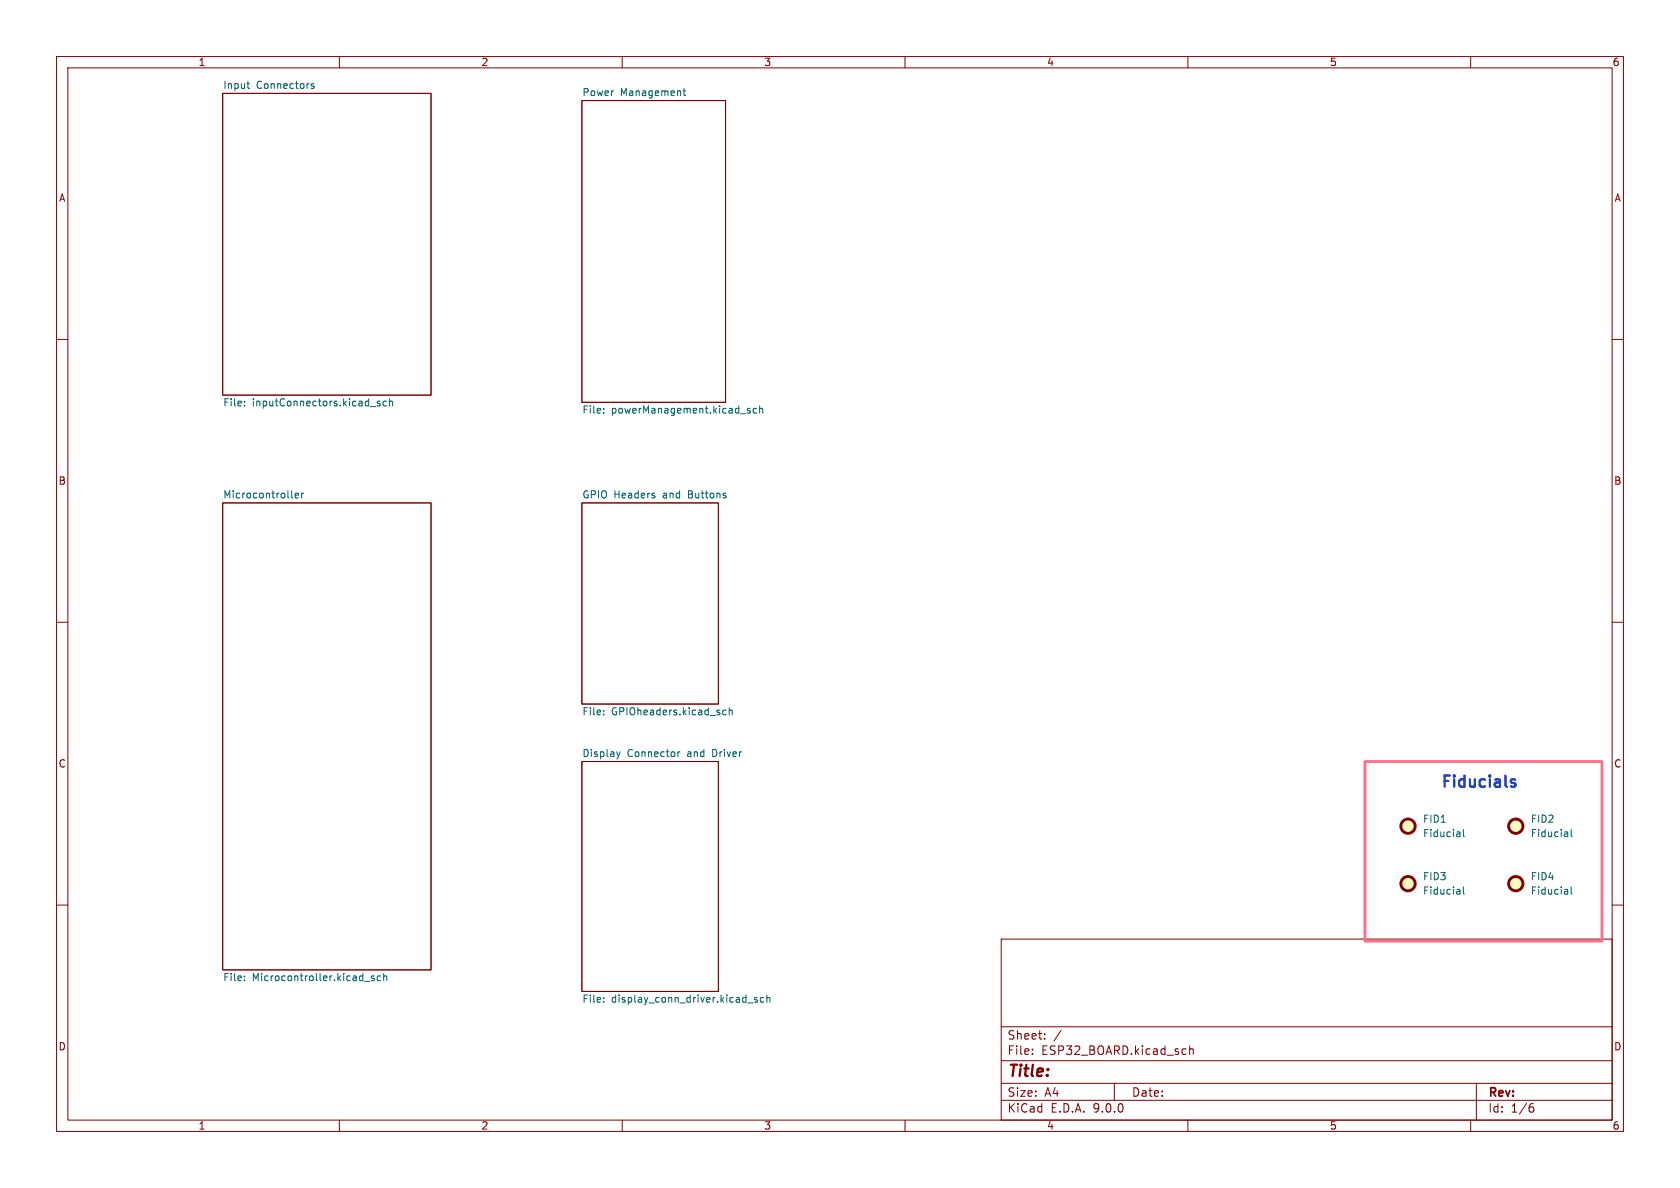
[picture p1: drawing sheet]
<svg xmlns="http://www.w3.org/2000/svg" width="297mm" height="210mm" viewBox="0 0 297 210" stroke-linecap="round" stroke-linejoin="round" font-family="sans-serif">
<g fill="none" stroke="#840000" stroke-width=".18">
<path d="M10 10h277v190h-277zM12 12h273v186h-273zM39.4 16.5h36.8v53.4h-36.8zM60 10v2M102.9 17.8h25.4v53.3h-25.4zM110 10v2M160 10v2M210 10v2M260 10v2M10 60h2M285 60h2M39.4 88.9h36.8v82.6h-36.8z"/>
<path d="M102.9 88.9h24.1v35.6h-24.1zM10 110h2M285 110h2M102.9 134.6h24.1v40.7h-24.1zM10 160h2M177 166h108v32h-108zM285 160h2M60 198v2M110 198v2M160 198v2M177 194.5h108M177 191.5h108"/>
<path d="M177 187.5h108M177 181.5h108M182.5 186.3v.1M182.5 185.5v.1M184.7 183.6v.1M184.7 182.8v.1M187.6 182.1l-1.3 2M197 191.5v3M209.5 185.4l.2 .1M209.7 186.3l-.2 .1M210 198v2M210.3 184.9v1.5"/>
<path d="M210.3 185.5l.2-.1 .4 .1 .1 .9M260 198v2M261 191.5v6.5M270.6 195.7h.4l.2 .3-.1 .5-.5 .1M271 195.1l-.4 .1"/>
</g>
<g fill="none" stroke="#006464" stroke-width=".18">
<path d="M43.6 14.8h.5M43.9 15.6h.2M55.5 14.8h-.3l-.2 .2 .1 .2 .4 .1v.3h-.5M120.7 16.1h.5M120.9 15.6v1.1l.3 .2M43.2 71.6v.2M43.2 71v.1M65.5 71.9h.9M67.2 71l-.3-.1-.2 .2v.2l.5 .1v.3h-.5M68.3 71l-.3-.1-.3 .3 .1 .5h.5M68.9 71l.1-.1 .3 .1 .1 .8M68.9 70.5v1.3"/>
<path d="M106.7 72.2v.2M106.7 72.9v.1M132.6 72.2h-.3l-.2 .2 .1 .1 .4 .2v.3h-.5M133.8 72.2h-.4l-.3 .2 .2 .6h.5M134.3 72.3l.2-.1h.3v.8M134.3 71.8v1.2M51.6 87.8l.1 .2M52.2 87.6l.6-.1-.1-.3h-.3l-.2 .2v.6h.5M53.3 87.2v.8M53.7 87.2l-.4 .2M115.7 87.7v.3M106.7 125.6v.1"/>
<path d="M106.7 126.2v.2M109 132.9l.3 .8M109.3 133.7l-.1 .3M109.6 132.9l-.3 .8M119.8 132.9v.8M120.2 132.9l-.4 .2M127.8 126.1l.2 .3 .4-.1M128.4 125.6l-.4-.1-.2 .3M128.9 125.6l.2-.1 .3 .1 .1 .8M128.9 125.1v1.3M258 147.1l.1 .8M258 157.3l.1 .8"/>
<path d="M258.1 158l-.1 .1M258.1 157.5l-.1 .1M258.1 147.8l-.1 .1M258.1 147.4h-.1M258.7 156.8v1.1l.2 .2M258.7 146.6v1.1l.2 .2M277.1 147.1l.1 .8M277.1 157.3l.1 .8M277.2 147.8l-.2 .1M277.2 147.4h-.2M277.2 158l-.2 .1M277.2 157.5l-.2 .1"/>
<path d="M277.8 146.6v1.1l.1 .2M277.8 156.8v1.1l.1 .2M43.2 172.6v.1M43.2 173.2v.2M64.4 173.5h1M66.1 172.6l-.3-.1-.1 .2v.2l.4 .1v.3h-.4M67.3 172.6l-.4-.1-.2 .3 .1 .5h.5M67.8 172.6l.2-.1 .3 .1 .1 .8M67.8 172.1v1.3M106.7 177v.2M106.7 176.4v.1M132.2 177.3h.9"/>
<path d="M133.9 176.4l-.3-.1-.2 .2v.2l.5 .1v.3h-.5M135 176.4l-.3-.1-.3 .3 .1 .5h.5M135.6 176.4l.1-.1 .4 .1v.8M135.6 175.9v1.3"/>
</g>
<g fill="#ffffc2" stroke="#ffffc2" stroke-width=".18">
<circle cx="268" cy="146" r="1.27"/>
<circle cx="268" cy="156.2" r="1.27"/>
<circle cx="248.9" cy="156.2" r="1.27"/>
<circle cx="248.9" cy="146" r="1.27"/>
</g>
<g fill="none" stroke="#840000" stroke-width=".51">
<circle cx="248.9" cy="156.2" r="1.27"/>
<circle cx="248.9" cy="146" r="1.27"/>
<circle cx="268" cy="156.2" r="1.27"/>
<circle cx="268" cy="146" r="1.27"/>
</g>
<path d="M267.4 138.4l.5 .1 .1 .3-.3 .3h-.4M267.4 137.8h.5" fill="none" stroke="#2329ff" stroke-width=".4"/>
<path d="M241.3 134.6h41.9v31.8h-41.9z" fill="none" stroke="#ff6e8e" stroke-width=".5"/>
<text font-size="2.8" fill="#2329ff" x="254.5" y="139.8">Fiducials</text>
<text font-size="2.8" fill="#840000" x="178" y="190.9">Title:</text>
<g font-size="2.1" fill="#840000">
<text x="178" y="184">Sheet:</text>
<text x="178" y="186.7">File:</text>
<text x="184.1" y="186.7">ESP32_BOARD.kicad_sch</text>
<text x="178" y="196.9">KiCad</text>
<text x="178" y="194.1">Size:</text>
<text x="184.7" y="194.1">A4</text>
<text x="185.7" y="196.9">E.D.A.</text>
<text x="193.3" y="196.9">9.0.0</text>
<text x="200" y="194.1">Date:</text>
<text x="263" y="194.3">Rev:</text>
<text x="263" y="196.9">Id:</text>
<text x="267.1" y="196.9">1/6</text>
</g>
<g font-size="1.8" fill="#840000">
<text x="35" y="11.9">1</text>
<text x="85" y="11.9">2</text>
<text x="135" y="11.9">3</text>
<text x="185" y="11.9">4</text>
<text x="235" y="11.9">5</text>
<text x="285" y="11.9">6</text>
<text x="10.3" y="35.9">A</text>
<text x="285.3" y="35.9">A</text>
<text x="10.3" y="85.9">B</text>
<text x="285.3" y="85.9">B</text>
<text x="10.3" y="135.9">C</text>
<text x="285.3" y="135.9">C</text>
<text x="10.3" y="185.9">D</text>
<text x="285.3" y="185.9">D</text>
<text x="35" y="199.9">1</text>
<text x="85" y="199.9">2</text>
<text x="135" y="199.9">3</text>
<text x="185" y="199.9">4</text>
<text x="235" y="199.9">5</text>
<text x="285" y="199.9">6</text>
</g>
<g font-size="1.8" fill="#006464">
<text x="39.4" y="15.8">Input</text>
<text x="45.3" y="15.8">Connectors</text>
<text x="102.9" y="17.1">Power</text>
<text x="109.7" y="17.1">Management</text>
<text x="39.4" y="72.2">File:</text>
<text x="44.6" y="72.2">inputConnectors.kicad_sch</text>
<text x="102.9" y="73.4">File:</text>
<text x="108.1" y="73.4">powerManagement.kicad_sch</text>
<text x="39.4" y="88.2">Microcontroller</text>
<text x="102.9" y="88.2">GPIO Headers</text>
<text x="117.3" y="88.2">and</text>
<text x="121.9" y="88.2">Buttons</text>
<text x="102.9" y="126.8">File:</text>
<text x="108.1" y="126.8">GPIOheaders.kicad_sch</text>
<text x="102.9" y="133.9">Display</text>
<text x="110.9" y="133.9">Connector</text>
<text x="121.6" y="133.9">and</text>
<text x="126.2" y="133.9">Driver</text>
<text x="251.5" y="145.6">FID1</text>
<text x="251.5" y="148.2">Fiducial</text>
<text x="270.5" y="145.6">FID2</text>
<text x="270.5" y="148.2">Fiducial</text>
<text x="251.5" y="155.8">FID3</text>
<text x="270.5" y="155.8">FID4</text>
<text x="251.5" y="158.3">Fiducial</text>
<text x="270.5" y="158.3">Fiducial</text>
<text x="39.4" y="173.8">File:</text>
<text x="44.6" y="173.8">Microcontroller.kicad_sch</text>
<text x="102.9" y="177.6">File:</text>
<text x="108.1" y="177.6">display_conn_driver.kicad_sch</text>
</g>
</svg>
